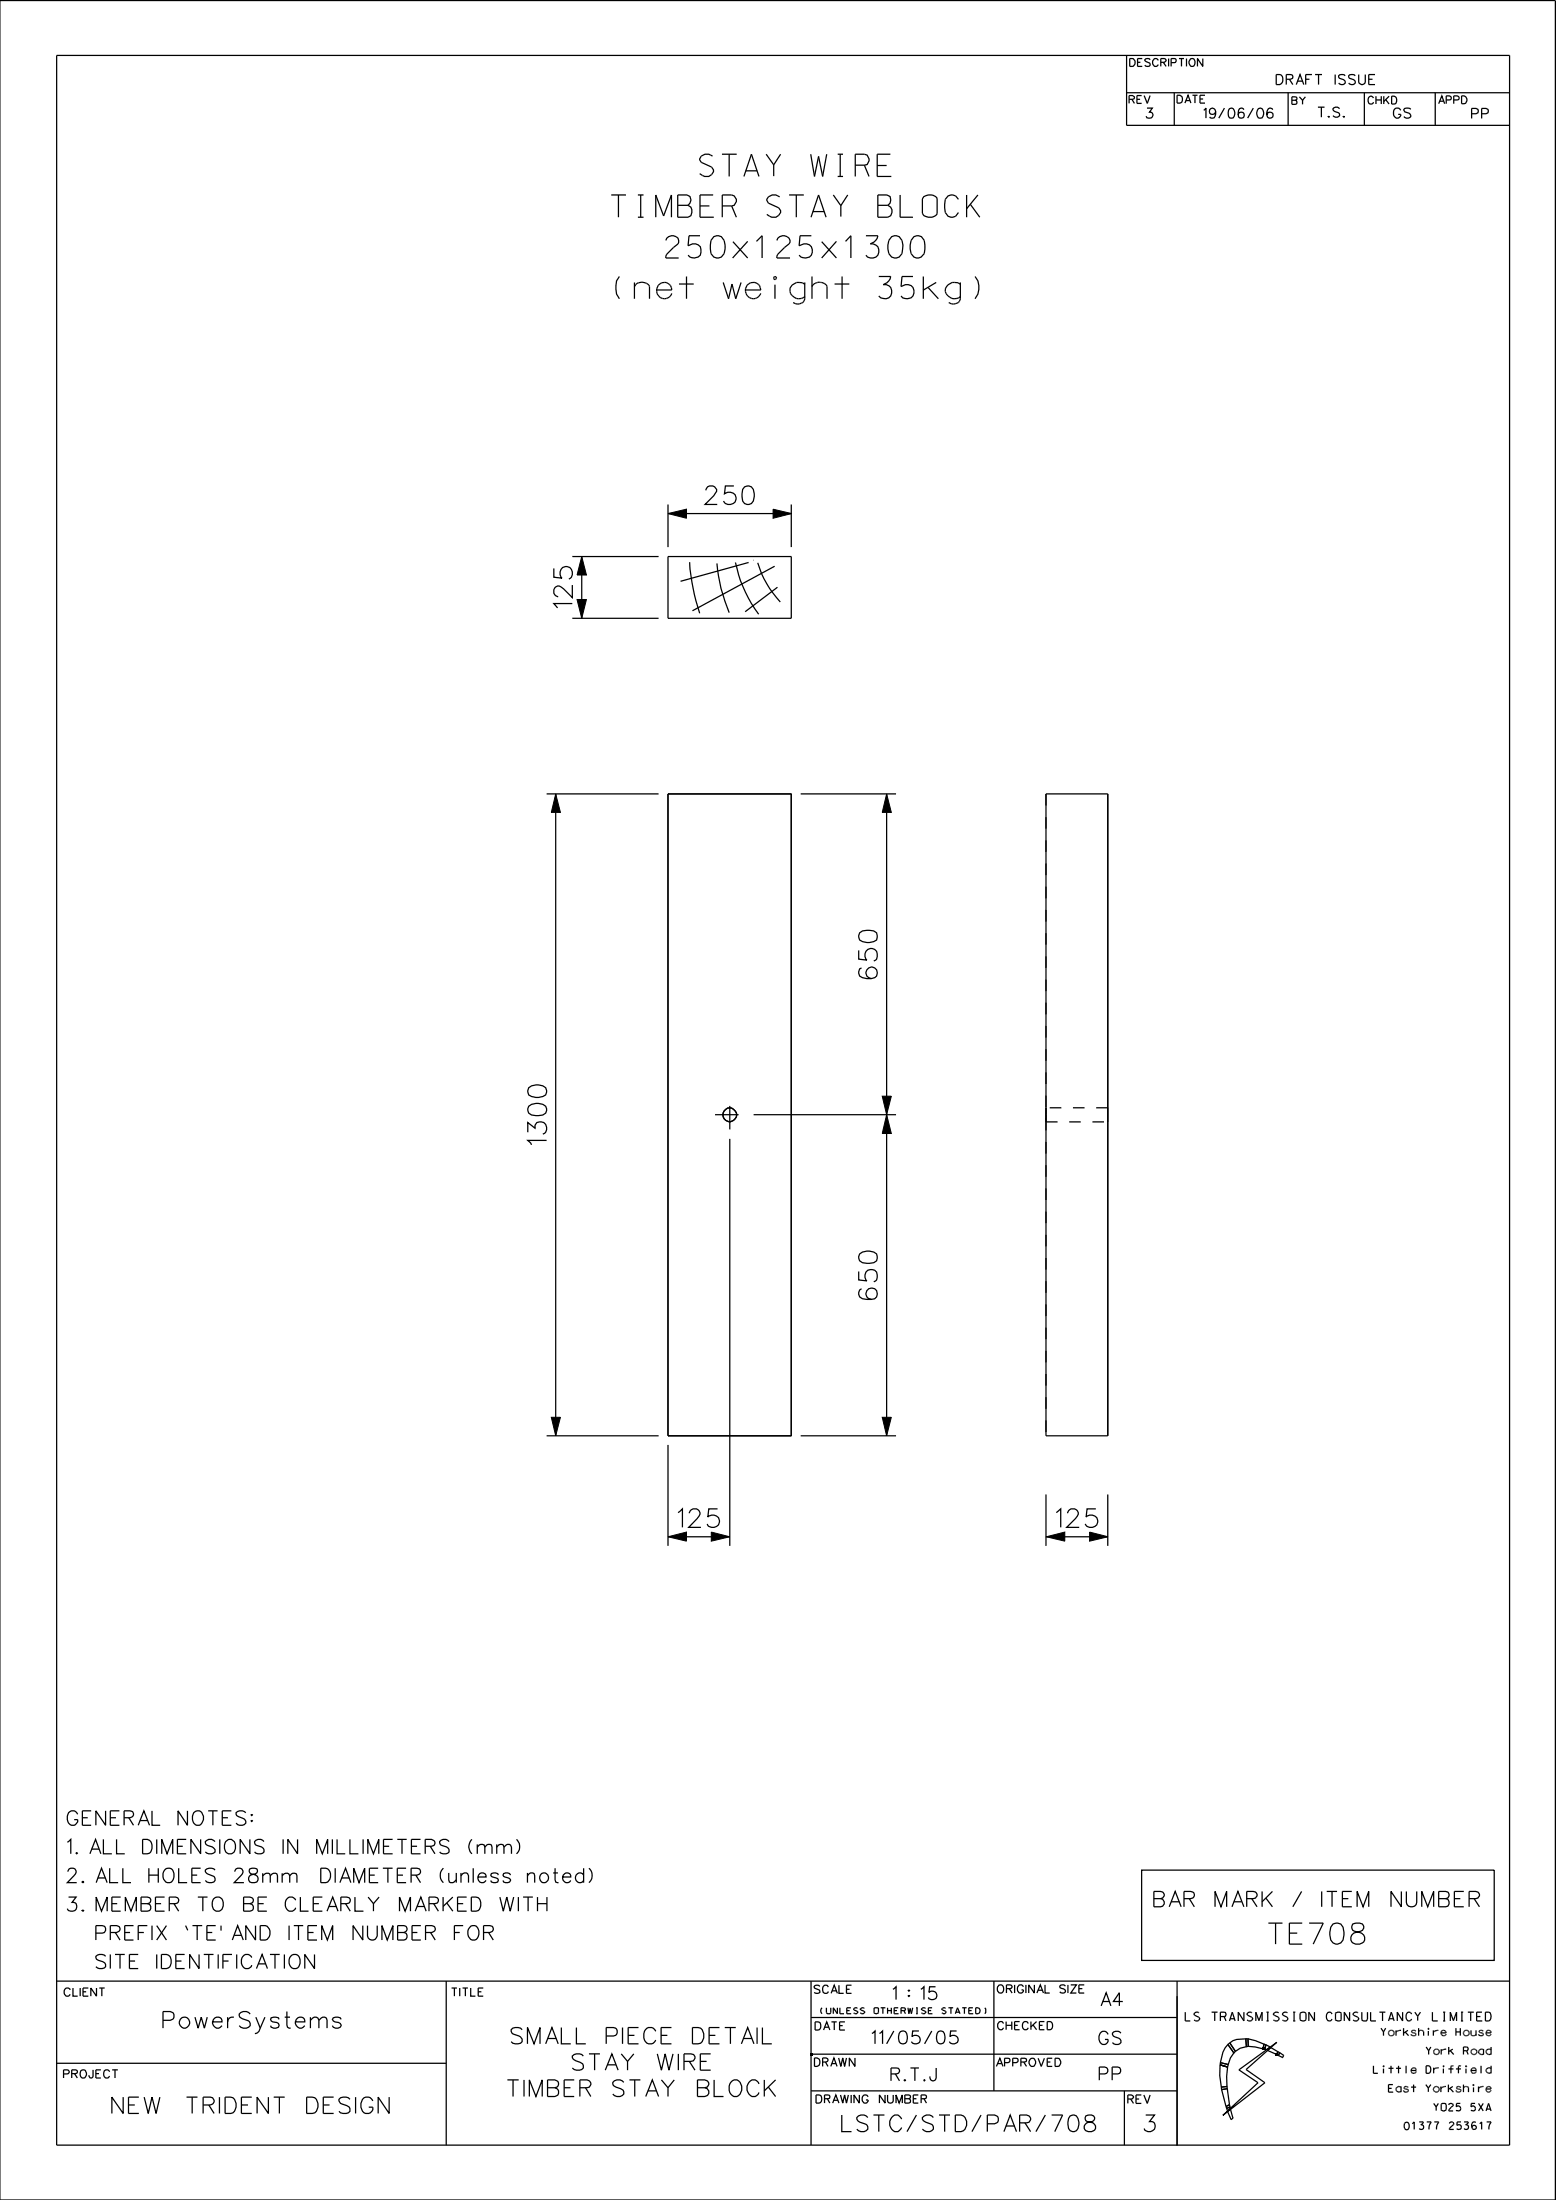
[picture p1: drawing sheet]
<svg xmlns="http://www.w3.org/2000/svg" width="210mm" height="297mm" viewBox="0 0 210 297" stroke-linecap="round" stroke-linejoin="round" font-family="sans-serif">
<path d="M96.5 150.5h3.9M98.5 152.5v-4" fill="none" stroke="#000" stroke-width=".17" stroke-dasharray="3.2 1.6 .8 1.6" stroke-linecap="butt"/>
<g fill="none" stroke="#000" stroke-width=".17">
<path d="M0 .1h209.9v296.9h-209.9zM7.6 7.5h196.1v282.1h-196.1zM152 12.5h51.7M152 7.5v9.4h51.7M152.4 13.4h.6l.1-.3-.3-.2h-.4v1.1M154.1 12.9h-.7v1.1M154.4 12.9l.4 1.1 .4-1.1M158.5 12.5v4.4M173.8 12.5v4.4M184.1 12.5v4.4M193.7 12.5v4.4M77.2 75.1h11.7"/>
<path d="M78.5 75.1v8.4M90.2 75.1h16.6v8.4h-16.6zM90.2 69.3h16.6M90.2 68.1v5.8M93.1 75.9a28.2 28.2 0 0 0 1.3 6.9M96.8 76.1a20.9 20.9 0 0 0 1.6 6.6M99.3 75.9a18 18 0 0 0 3.1 7M101 75.9l-9.2 2.6M101.7 75.6h.1M102.3 76a13.4 13.4 0 0 0 3 5.3M104.5 76.4l-11 6.1M104.9 79.3l-4.3 3.3"/>
<path d="M106.8 68.1v5.8M77.2 83.5h11.7M73.8 107.2h15.1M75 107.2v86.6M106.8 107.2v86.6M106.8 107.2h-16.6v86.6h16.6M108.1 107.2h12.8M119.7 107.2v86.6M141.2 107.2h8.3v86.6h-8.3zM97.6 150.5h.1M98.5 153.7v55M98.5 151.5h.1"/>
<path d="M98.5 149.6h.1M99.4 150.5h.1M101.7 150.5h19.2M149.5 149.6v1.9M73.8 193.8h15.1M90.2 195.1v13.6M108.1 193.8h12.8M90.2 207.5h8.3M141.2 207.5h8.3M141.2 201.7v7M149.5 201.7v7M154.1 252.5h47.6v12.2h-47.6z"/>
<path d="M7.6 278.5h52.6M7.6 267.5h196.1M60.2 267.5v22.1M109.5 277.3h49.4M109.5 272.4h49.4M109.5 267.5v22.1M134.1 267.5v14.8M158.9 267.5v22.2M164.7 278.8l-.1 1.4 .2 1.6M164.7 278.8l1 .3M164.7 278.8h.1M164.7 278.5v.3"/>
<path d="M164.7 278.5h.1M164.7 278.5l1.1 .2M165.7 279.1l-.2 1.2 .1 1.4M165.7 279.1h.1M165.7 276l-.4 .5-.3 .6-.3 1.4M165.7 276l.8 1.1M165.7 276h.1M165.8 278.7h.1M165.8 278.7l-.1 .4M166 275.8l-.3 .2M166 275.8h.1M166 275.8l.7 1.1"/>
<path d="M166.5 277.1l-.4 .7-.3 .9M166.5 277.1h.1M166.7 276.9h.1M166.7 276.9l-.2 .2M167.2 279.4l5.1-3.7-4.1 3.7 2.5 1.8-5.7 4.4 4.8-4.4zM168.2 275.2l-1.3 .1-.5 .2-.4 .3M168.2 276.3l-.8 .2-.7 .4M168.2 276.3h.1M168.5 276.3h.9l1.1 .3M168.5 275.2h-.4l.1 1.1M168.5 276.3h.1M168.5 276.3h-.3"/>
<path d="M170.5 276.6h.1M170.5 276.6l.2 .1M170.6 276l-1.2-.5-1-.3 .1 1.1M170.6 276h.1M170.6 276l-.1 .6M170.6 276h.2M170.7 276.7h.1M170.8 276l-.1 .7M170.8 276h.1M170.8 276l.6 .3-.5 .4h-.2M172.3 277.4h.1M172.3 277.4l.2 .1"/>
<path d="M172.5 277l-1-.6-.4 .4 1.2 .6M172.5 277h.1M172.5 277l-.2 .4M172.5 277l.2 .1M172.5 277.5h.1M172.5 277.5l.6 .3 .2-.3M172.7 277.1h.1M172.7 277.1l-.2 .4M172.7 277.1l.6 .4M173.3 277.5h.1M109.5 282.3h49.4M151.7 282.3v7.3"/>
<path d="M152.2 283.4l.6-.1a.24 .24 0 0 0 .2-.2 .24 .24 0 0 0-.2-.2l-.6-.1v1.2M154 282.8h-.7v1.2M154.4 282.8l.4 1.2 .4-1.2M164.8 281.8h.1M164.8 281.8l.1 .3M164.9 282.1h.1M164.9 282.1l.6 2.3M165.5 284.4h.1M165.5 284.4v.2M165.5 284.6h.1M165.6 281.7h.1M165.6 281.7l-.8 .1"/>
<path d="M165.6 281.7v.3M165.6 282h.1M165.6 282l-.7 .1M165.6 282l.3 2.1M165.7 285.1l.4-.4 .3 1.3-.3 .2zM165.9 284.1h.1M165.9 284.1l-.4 .3M165.9 284.1l.1 .3M166 284.4h.1M166 284.4l-.5 .2M166 284.4l.1 .2-.4 .4-.2-.4M166.4 286h.1"/>
<circle cx="98.5" cy="150.5" r=".92"/>
<circle cx="98.5" cy="150.5" r=".94"/>
</g>
<g fill="#000">
<path d="M109.3 277.2h.3v.3h-.3z" fill-rule="evenodd"/>
<path d="M170.3 276.4h.3v.3h-.3z" fill-rule="evenodd"/>
<path d="M172.2 277.2h.3v.3h-.3z" fill-rule="evenodd"/>
</g>
<g fill="#000" stroke="#000" stroke-width=".13">
<path d="M78.5 75.1l.6 2.5h-1.2zM90.2 69.3l2.5-.6v1.3zM104.3 68.7l2.5 .6-2.5 .7zM77.9 80.9h1.2l-.6 2.6zM75 107.2l.6 2.5h-1.2zM119.7 107.2l.6 2.5h-1.2zM119.7 150.5l.6 2.5h-1.2zM119.1 148h1.2l-.6 2.5zM74.4 191.3h1.2l-.6 2.5zM119.1 191.3h1.2l-.6 2.5zM90.2 207.5l2.5-.7v1.3zM96 206.8l2.5 .7-2.5 .6z"/>
<path d="M141.2 207.5l2.5-.7v1.3zM147.1 206.8l2.4 .7-2.4 .6z"/>
</g>
<path d="M141.2 107.2v86.6M141.2 151.5v-1M141.2 149.6v1.9M141.2 151.5h8.3M141.2 150.5v-.9M149.5 149.6h-8.3" fill="none" stroke="#000" stroke-width=".17" stroke-dasharray="1.6 1.6" stroke-linecap="butt"/>
<g font-size="3">
<text x="94.4" y="23.8">STAY WIRE</text>
<text x="82.5" y="29.3">TIMBER STAY BLOCK</text>
<text x="89.9" y="34.8">250x125x1300</text>
<text x="82.6" y="40.3">(net weight 35kg)</text>
</g>
<text font-size="2.8" x="171.2" y="262.4">TE708</text>
<g font-size="2.5">
<text x="95.2" y="68.1">250</text>
<text x="77.3" y="82.1" transform="rotate(-90 77.3 82.1)">125</text>
<text x="118.4" y="132.1" transform="rotate(-90 118.4 132.1)">650</text>
<text x="73.8" y="154.5" transform="rotate(-90 73.8 154.5)">1300</text>
<text x="118.4" y="175.4" transform="rotate(-90 118.4 175.4)">650</text>
<text x="91.5" y="206.2">125</text>
<text x="142.6" y="206.2">125</text>
</g>
<g font-size="2.2">
<text x="22" y="273.8">PowerSystems</text>
<text x="69" y="275.9">SMALL PIECE DETAIL</text>
<text x="77.3" y="279.5">STAY WIRE</text>
<text x="15.1" y="285.3">NEW TRIDENT DESIGN</text>
<text x="68.5" y="283">TIMBER STAY BLOCK</text>
<text x="113.6" y="287.8">LSTC/STD/PAR/708</text>
<text x="154.4" y="287.8">3</text>
</g>
<text font-size="2.1" x="155.7" y="257.4">BAR MARK / ITEM NUMBER</text>
<g font-size="1.9">
<text x="9.1" y="246.4">GENERAL NOTES:</text>
<text x="9.1" y="250.3">1. ALL DIMENSIONS IN MILLIMETERS (mm)</text>
<text x="9.1" y="254.1">2. ALL HOLES 28mm DIAMETER (unless noted)</text>
<text x="9.1" y="258">3. MEMBER TO BE CLEARLY MARKED WITH</text>
<text x="10.7" y="261.9">PREFIX ‘TE’ AND ITEM NUMBER FOR</text>
<text x="10.6" y="265.8">SITE IDENTIFICATION</text>
</g>
<g font-size="1.7">
<text x="120.5" y="270">1 : 15</text>
<text x="117.7" y="275.9">11/05/05</text>
<text x="148.3" y="276">GS</text>
<text x="148.6" y="270.8">A4</text>
<text x="120.3" y="280.9">R.T.J</text>
<text x="148.4" y="280.8">PP</text>
</g>
<g font-size="1.4">
<text x="172.2" y="11.4">DRAFT ISSUE</text>
<text x="154.7" y="16">3</text>
<text x="162.5" y="16">19/06/06</text>
<text x="177.9" y="15.8">T.S.</text>
<text x="188.1" y="15.9">GS</text>
<text x="198.6" y="16">PP</text>
</g>
<text font-size="1.2" x="160" y="272.8">LS TRANSMISSION CONSULTANCY LIMITED</text>
<g font-size="1.1">
<text x="8.7" y="269.5">CLIENT</text>
<text x="60.9" y="269.5">TITLE</text>
<text x="109.9" y="269.1">SCALE</text>
<text x="134.6" y="269.1">ORIGINAL SIZE</text>
<text x="110" y="274.1">DATE</text>
<text x="134.7" y="274">CHECKED</text>
<text x="8.6" y="280.5">PROJECT</text>
<text x="109.9" y="278.9">DRAWN</text>
<text x="134.5" y="279">APPROVED</text>
<text x="110.2" y="283.9">DRAWING NUMBER</text>
<text x="152.2" y="283.9">REV</text>
</g>
<g font-size="1">
<text x="152.5" y="9">DESCRIPTION</text>
<text x="152.4" y="14">REV</text>
<text x="158.9" y="13.9">DATE</text>
<text x="174.4" y="14.1">BY</text>
<text x="184.6" y="14">CHKD</text>
<text x="194.2" y="14">APPD</text>
<text x="186.4" y="274.8">Yorkshire House</text>
<text x="185.4" y="279.9">Little Driffield</text>
<text x="192.5" y="277.4">York Road</text>
<text x="187.4" y="282.4">East Yorkshire</text>
<text x="189.5" y="287.5">01377 253617</text>
<text x="193.5" y="285">YO25 5XA</text>
</g>
<text font-size=".8" x="110.6" y="271.8">(UNLESS OTHERWISE STATED)</text>
</svg>
